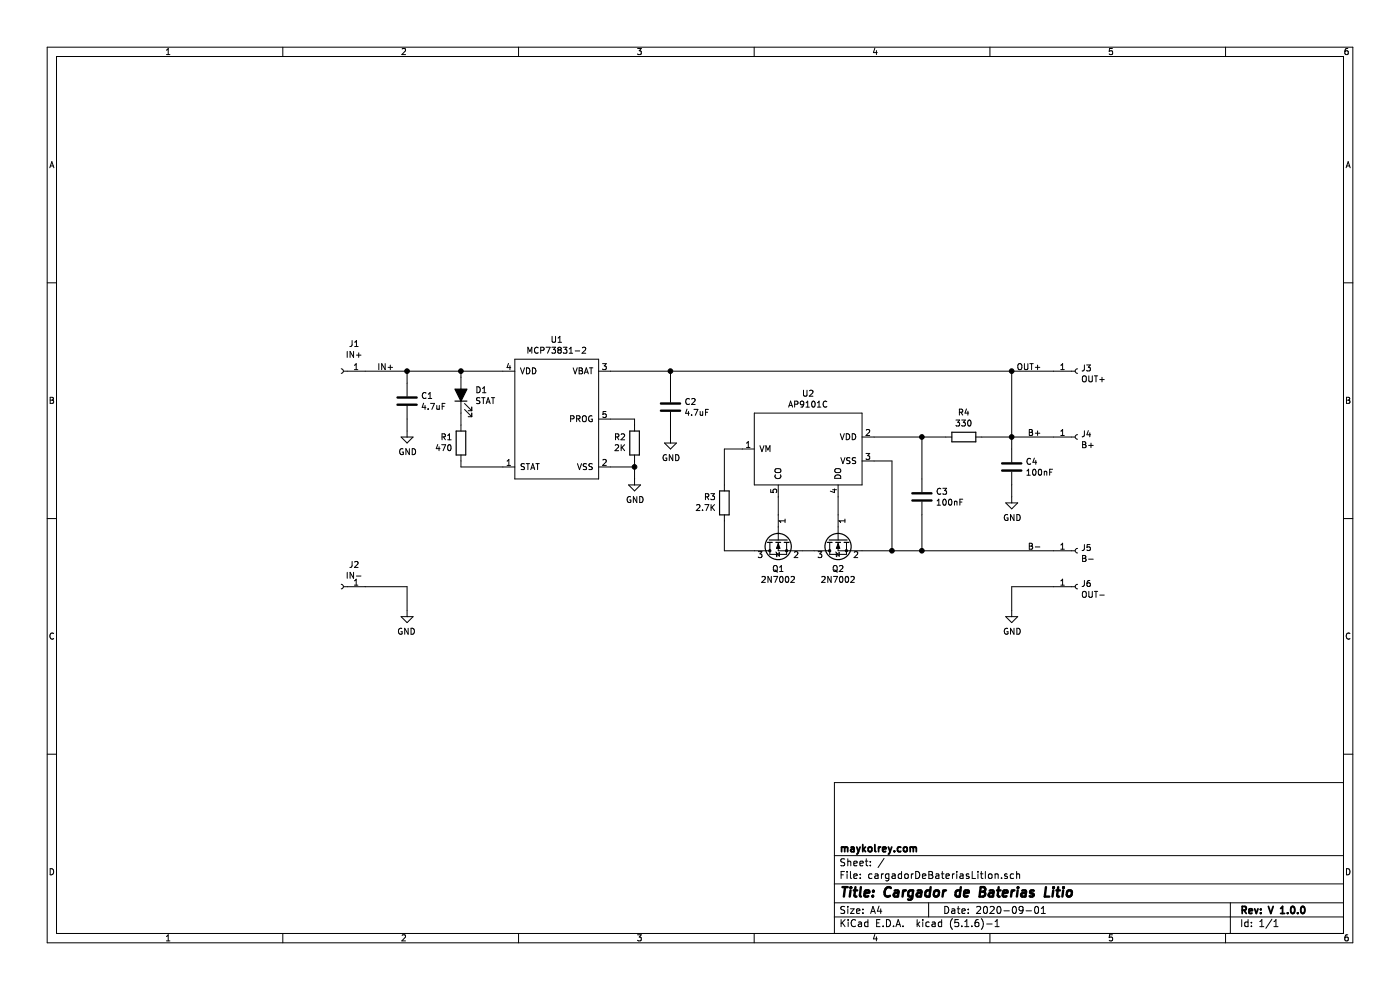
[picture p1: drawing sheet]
EESchema Schematic File Version 4
EELAYER 30 0
EELAYER END
$Descr A4 11693 8268
encoding utf-8
Sheet 1 1
Title "Cargador de Baterias Litio"
Date "2020-09-01"
Rev "V 1.0.0"
Comp "maykolrey.com"
Comment1 ""
Comment2 ""
Comment3 ""
Comment4 ""
$EndDescr
$Comp
L Mss_devices:MCP73831-2 U1
U 1 1
P 4650 3500
F 0 "U1" H 4650 4165 50  0000 C CNN
F 1 "MCP73831-2" H 4650 4074 50  0000 C CNN
F 2 "Package_TO_SOT_SMD:SOT-23-5" H 4650 3500 50  0001 C CNN
F 3 "https://ww1.microchip.com/downloads/en/DeviceDoc/MCP73831-Family-Data-Sheet-DS20001984H.pdf" H 4650 3500 50  0001 C CNN
F 4 "MCP73831T-2ACI/OT" H 4650 3500 50  0001 C CNN "Mfg Part #"
	1    4650 3500
	1    0    0    -1  
$EndComp
$Comp
L Mss_devices:AP9101C U2
U 1 1
P 6750 3750
F 0 "U2" H 6750 4215 50  0000 C CNN
F 1 "AP9101C" H 6750 4124 50  0000 C CNN
F 2 "MSS_Devices:SOT25" H 7000 3750 50  0001 C CNN
F 3 "https://www.diodes.com/assets/Datasheets/AP9101C.pdf" H 7000 3750 50  0001 C CNN
F 4 "AP9101CAK-AKTRG1" H 6750 3750 50  0001 C CNN "Mfg Part #"
	1    6750 3750
	-1   0    0    -1  
$EndComp
$Comp
L Device:R R4
U 1 1
P 8050 3650
F 0 "R4" V 7843 3650 50  0000 C CNN
F 1 "330" V 7934 3650 50  0000 C CNN
F 2 "Resistor_SMD:R_0603_1608Metric" V 7980 3650 50  0001 C CNN
F 3 "~" H 8050 3650 50  0001 C CNN
F 4 "CR0603-JW-331ELF" H 8050 3650 50  0001 C CNN "Mfg Part #"
	1    8050 3650
	0    -1   1    0   
$EndComp
$Comp
L Device:C C3
U 1 1
P 7700 4150
F 0 "C3" H 7585 4196 50  0000 R CNN
F 1 "100nF" H 7585 4105 50  0000 R CNN
F 2 "Capacitor_SMD:C_0603_1608Metric" H 7738 4000 50  0001 C CNN
F 3 "~" H 7700 4150 50  0001 C CNN
F 4 "C0603C104M4RACTU" H 7700 4150 50  0001 C CNN "Mfg Part #"
	1    7700 4150
	-1   0    0    -1  
$EndComp
$Comp
L Device:Q_NMOS_GSD Q1
U 1 1
P 6500 4500
F 0 "Q1" V 6749 4500 50  0000 C CNN
F 1 "2N7002" V 6840 4500 50  0000 C CNN
F 2 "Package_TO_SOT_SMD:SOT-23" H 6700 4600 50  0001 C CNN
F 3 "~" H 6500 4500 50  0001 C CNN
F 4 "2N7002" H 6500 4500 50  0001 C CNN "Mfg Part #"
	1    6500 4500
	0    -1   1    0   
$EndComp
Wire Wire Line
	7000 4150 7000 4300
Wire Wire Line
	6500 4150 6500 4300
Wire Wire Line
	6700 4600 6800 4600
Wire Wire Line
	7200 4600 7450 4600
Wire Wire Line
	7450 4600 7450 3850
Wire Wire Line
	7450 3850 7300 3850
Wire Wire Line
	7700 4000 7700 3650
Wire Wire Line
	7700 3650 7300 3650
Wire Wire Line
	7700 4300 7700 4600
Wire Wire Line
	7700 4600 7450 4600
Connection ~ 7450 4600
Wire Wire Line
	7700 3650 7900 3650
Connection ~ 7700 3650
$Comp
L Device:R R3
U 1 1
P 6050 4200
F 0 "R3" H 5981 4154 50  0000 R CNN
F 1 "2.7K" H 5981 4245 50  0000 R CNN
F 2 "Resistor_SMD:R_0603_1608Metric" V 5980 4200 50  0001 C CNN
F 3 "~" H 6050 4200 50  0001 C CNN
F 4 "RMCF0603JT2K70" H 6050 4200 50  0001 C CNN "Mfg Part #"
	1    6050 4200
	1    0    0    1   
$EndComp
Wire Wire Line
	6050 4050 6050 3750
Wire Wire Line
	6050 3750 6200 3750
Wire Wire Line
	6050 4350 6050 4600
Wire Wire Line
	6050 4600 6300 4600
Wire Wire Line
	8450 3750 8450 3650
Wire Wire Line
	8450 3650 8200 3650
Connection ~ 7700 4600
Wire Wire Line
	5100 3100 5600 3100
Wire Wire Line
	8450 3100 8450 3650
Connection ~ 8450 3650
Wire Wire Line
	8450 3650 8800 3650
Text Label 8700 3650 2    50   ~ 0
B+
Wire Wire Line
	8450 3100 8800 3100
Text Label 8700 3100 2    50   ~ 0
OUT+
Text Label 8700 4600 2    50   ~ 0
B-
$Comp
L Device:R R2
U 1 1
P 5300 3700
F 0 "R2" H 5230 3654 50  0000 R CNN
F 1 "2K" H 5230 3745 50  0000 R CNN
F 2 "Resistor_SMD:R_0603_1608Metric" V 5230 3700 50  0001 C CNN
F 3 "~" H 5300 3700 50  0001 C CNN
F 4 "RMCF0603JT2K00" H 5300 3700 50  0001 C CNN "Mfg Part #"
	1    5300 3700
	1    0    0    1   
$EndComp
Wire Wire Line
	5300 3550 5300 3500
Wire Wire Line
	5300 3500 5100 3500
Wire Wire Line
	5100 3900 5300 3900
Wire Wire Line
	5300 3900 5300 3850
Connection ~ 5300 3900
$Comp
L Device:LED_ALT D1
U 1 1
P 3850 3300
F 0 "D1" V 3889 3182 50  0000 R CNN
F 1 "STAT" V 3798 3182 50  0000 R CNN
F 2 "LED_SMD:LED_0603_1608Metric" H 3850 3300 50  0001 C CNN
F 3 "~" H 3850 3300 50  0001 C CNN
F 4 "SML-D12U1WT86" H 3850 3300 50  0001 C CNN "Mfg Part #"
	1    3850 3300
	0    -1   -1   0   
$EndComp
$Comp
L Device:R R1
U 1 1
P 3850 3700
F 0 "R1" H 3781 3654 50  0000 R CNN
F 1 "470" H 3781 3745 50  0000 R CNN
F 2 "Resistor_SMD:R_0603_1608Metric" V 3780 3700 50  0001 C CNN
F 3 "~" H 3850 3700 50  0001 C CNN
F 4 "RC0603JR-07470RL" H 3850 3700 50  0001 C CNN "Mfg Part #"
	1    3850 3700
	1    0    0    1   
$EndComp
Wire Wire Line
	3850 3850 3850 3900
Wire Wire Line
	3850 3900 4200 3900
Wire Wire Line
	3850 3550 3850 3450
Wire Wire Line
	3850 3150 3850 3100
Wire Wire Line
	3850 3100 4200 3100
$Comp
L Device:C C2
U 1 1
P 5600 3400
F 0 "C2" H 5485 3446 50  0000 R CNN
F 1 "4.7uF" H 5485 3355 50  0000 R CNN
F 2 "Capacitor_SMD:C_0603_1608Metric" H 5638 3250 50  0001 C CNN
F 3 "~" H 5600 3400 50  0001 C CNN
F 4 "CC0603ZRY5V5BB475" H 5600 3400 50  0001 C CNN "Mfg Part #"
	1    5600 3400
	-1   0    0    -1  
$EndComp
Wire Wire Line
	5600 3250 5600 3100
$Comp
L Device:C C1
U 1 1
P 3400 3350
F 0 "C1" H 3285 3396 50  0000 R CNN
F 1 "4.7uF" H 3285 3305 50  0000 R CNN
F 2 "Capacitor_SMD:C_0603_1608Metric" H 3438 3200 50  0001 C CNN
F 3 "~" H 3400 3350 50  0001 C CNN
F 4 "CC0603ZRY5V5BB475" H 3400 3350 50  0001 C CNN "Mfg Part #"
	1    3400 3350
	-1   0    0    -1  
$EndComp
Wire Wire Line
	3400 3200 3400 3100
Wire Wire Line
	3400 3100 3850 3100
Connection ~ 3850 3100
$Comp
L Device:C C4
U 1 1
P 8450 3900
F 0 "C4" H 8335 3946 50  0000 R CNN
F 1 "100nF" H 8335 3855 50  0000 R CNN
F 2 "Capacitor_SMD:C_0603_1608Metric" H 8488 3750 50  0001 C CNN
F 3 "~" H 8450 3900 50  0001 C CNN
F 4 "C0603C104M4RACTU" H 8450 3900 50  0001 C CNN "Mfg Part #"
	1    8450 3900
	-1   0    0    -1  
$EndComp
Wire Wire Line
	7700 4600 8800 4600
Wire Wire Line
	5300 3900 5300 4000
$Comp
L power:GND #PWR0101
U 1 1
P 5300 4000
F 0 "#PWR0101" H 5300 3750 50  0001 C CNN
F 1 "GND" H 5305 3827 50  0000 C CNN
F 2 "" H 5300 4000 50  0001 C CNN
F 3 "" H 5300 4000 50  0001 C CNN
	1    5300 4000
	1    0    0    -1  
$EndComp
$Comp
L power:GND #PWR0102
U 1 1
P 8450 4150
F 0 "#PWR0102" H 8450 3900 50  0001 C CNN
F 1 "GND" H 8455 3977 50  0000 C CNN
F 2 "" H 8450 4150 50  0001 C CNN
F 3 "" H 8450 4150 50  0001 C CNN
	1    8450 4150
	1    0    0    -1  
$EndComp
Wire Wire Line
	8450 4050 8450 4150
$Comp
L power:GND #PWR0103
U 1 1
P 5600 3650
F 0 "#PWR0103" H 5600 3400 50  0001 C CNN
F 1 "GND" H 5605 3477 50  0000 C CNN
F 2 "" H 5600 3650 50  0001 C CNN
F 3 "" H 5600 3650 50  0001 C CNN
	1    5600 3650
	1    0    0    -1  
$EndComp
Wire Wire Line
	5600 3650 5600 3550
$Comp
L power:GND #PWR0104
U 1 1
P 3400 3600
F 0 "#PWR0104" H 3400 3350 50  0001 C CNN
F 1 "GND" H 3405 3427 50  0000 C CNN
F 2 "" H 3400 3600 50  0001 C CNN
F 3 "" H 3400 3600 50  0001 C CNN
	1    3400 3600
	1    0    0    -1  
$EndComp
Wire Wire Line
	3400 3600 3400 3500
Connection ~ 3400 3100
Text Label 3150 3100 0    50   ~ 0
IN+
Wire Wire Line
	5600 3100 8450 3100
Connection ~ 5600 3100
Connection ~ 8450 3100
$Comp
L Device:Q_NMOS_GSD Q2
U 1 1
P 7000 4500
F 0 "Q2" V 7249 4500 50  0000 C CNN
F 1 "2N7002" V 7340 4500 50  0000 C CNN
F 2 "Package_TO_SOT_SMD:SOT-23" H 7200 4600 50  0001 C CNN
F 3 "~" H 7000 4500 50  0001 C CNN
F 4 "2N7002" H 7000 4500 50  0001 C CNN "Mfg Part #"
	1    7000 4500
	0    -1   1    0   
$EndComp
$Comp
L Connector:Conn_01x01_Female J1
U 1 1
P 2850 3100
F 0 "J1" H 2742 2875 50  0000 C CNN
F 1 "IN+" H 2742 2966 50  0000 C CNN
F 2 "TestPoint:TestPoint_THTPad_1.5x1.5mm_Drill0.7mm" H 2850 3100 50  0001 C CNN
F 3 "~" H 2850 3100 50  0001 C CNN
	1    2850 3100
	-1   0    0    1   
$EndComp
Wire Wire Line
	3050 3100 3400 3100
$Comp
L Connector:Conn_01x01_Female J3
U 1 1
P 9000 3100
F 0 "J3" H 9028 3126 50  0000 L CNN
F 1 "OUT+" H 9028 3035 50  0000 L CNN
F 2 "TestPoint:TestPoint_THTPad_1.5x1.5mm_Drill0.7mm" H 9000 3100 50  0001 C CNN
F 3 "~" H 9000 3100 50  0001 C CNN
	1    9000 3100
	1    0    0    -1  
$EndComp
$Comp
L Connector:Conn_01x01_Female J4
U 1 1
P 9000 3650
F 0 "J4" H 9028 3676 50  0000 L CNN
F 1 "B+" H 9028 3585 50  0000 L CNN
F 2 "TestPoint:TestPoint_THTPad_1.5x1.5mm_Drill0.7mm" H 9000 3650 50  0001 C CNN
F 3 "~" H 9000 3650 50  0001 C CNN
	1    9000 3650
	1    0    0    -1  
$EndComp
$Comp
L Connector:Conn_01x01_Female J5
U 1 1
P 9000 4600
F 0 "J5" H 9028 4626 50  0000 L CNN
F 1 "B-" H 9028 4535 50  0000 L CNN
F 2 "TestPoint:TestPoint_THTPad_1.5x1.5mm_Drill0.7mm" H 9000 4600 50  0001 C CNN
F 3 "~" H 9000 4600 50  0001 C CNN
	1    9000 4600
	1    0    0    -1  
$EndComp
$Comp
L Connector:Conn_01x01_Female J6
U 1 1
P 9000 4900
F 0 "J6" H 9028 4926 50  0000 L CNN
F 1 "OUT-" H 9028 4835 50  0000 L CNN
F 2 "TestPoint:TestPoint_THTPad_1.5x1.5mm_Drill0.7mm" H 9000 4900 50  0001 C CNN
F 3 "~" H 9000 4900 50  0001 C CNN
	1    9000 4900
	1    0    0    -1  
$EndComp
$Comp
L power:GND #PWR02
U 1 1
P 8450 5100
F 0 "#PWR02" H 8450 4850 50  0001 C CNN
F 1 "GND" H 8455 4927 50  0000 C CNN
F 2 "" H 8450 5100 50  0001 C CNN
F 3 "" H 8450 5100 50  0001 C CNN
	1    8450 5100
	1    0    0    -1  
$EndComp
Wire Wire Line
	8450 5100 8450 4900
Wire Wire Line
	8450 4900 8800 4900
$Comp
L Connector:Conn_01x01_Female J2
U 1 1
P 2850 4900
F 0 "J2" H 2742 5085 50  0000 C CNN
F 1 "IN-" H 2742 4994 50  0000 C CNN
F 2 "TestPoint:TestPoint_THTPad_1.5x1.5mm_Drill0.7mm" H 2850 4900 50  0001 C CNN
F 3 "~" H 2850 4900 50  0001 C CNN
	1    2850 4900
	-1   0    0    -1  
$EndComp
$Comp
L power:GND #PWR01
U 1 1
P 3400 5100
F 0 "#PWR01" H 3400 4850 50  0001 C CNN
F 1 "GND" H 3405 4927 50  0000 C CNN
F 2 "" H 3400 5100 50  0001 C CNN
F 3 "" H 3400 5100 50  0001 C CNN
	1    3400 5100
	-1   0    0    -1  
$EndComp
Wire Wire Line
	3400 5100 3400 4900
Wire Wire Line
	3400 4900 3050 4900
$EndSCHEMATC
